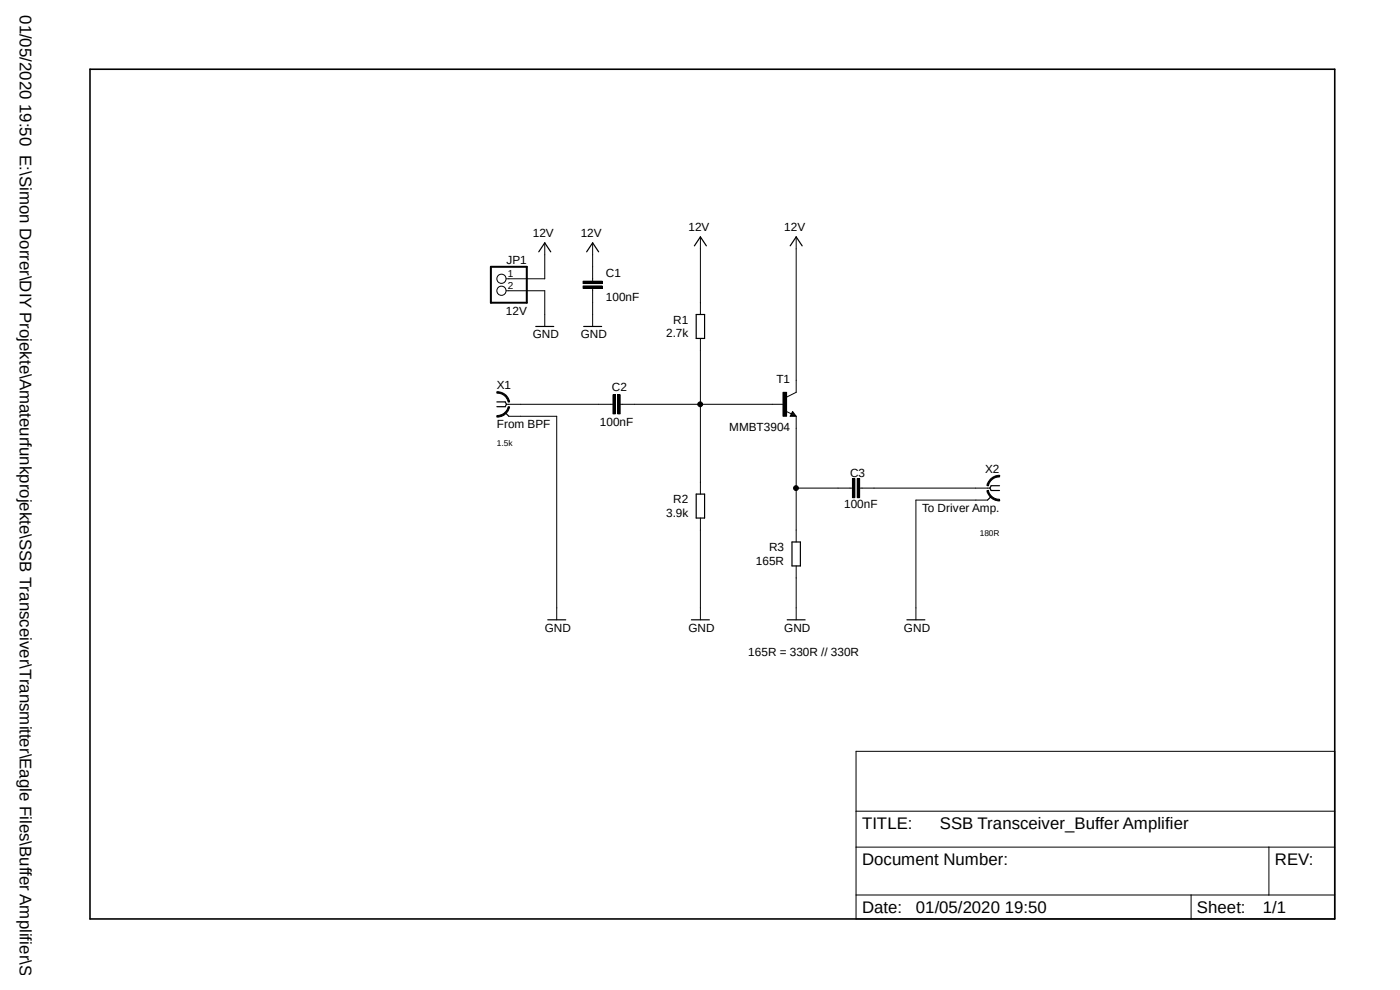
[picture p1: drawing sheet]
<svg xmlns="http://www.w3.org/2000/svg" width="297mm" height="210mm" viewBox="0 0 297 210" stroke-linecap="round" stroke-linejoin="round" font-family="sans-serif">
<path d="M18.5 14.4l265 181.1M283.5 14.4l-265 181.1" fill="none" stroke="#fff" stroke-width=".21"/>
<path d="M19.1 14.7h264.1v180.2h-264.1z" fill="none" stroke="#000" stroke-width=".34"/>
<g fill="none" stroke="#000" stroke-width=".21">
<path d="M115.6 51.5v7.6h-8.2M123.7 59.6h4.1v.6h-4.1zM125.7 51.5v8.1M148.6 50.2v16.5M168.9 50.2v33l-2 1M107.4 61.7h8.2v7.6M123.7 60.7h4.1v.5h-4.1zM125.7 61.2v8.1M148.6 71.8v33M105.4 88.2a2.46 2.46 0 0 0 2.4-1.9h.3a2.69 2.69 0 0 1-2.7 2.2zM105.4 83.1a2.64 2.64 0 0 1 2.7 2.2h-.3a2.35 2.35 0 0 0-2.4-1.9zM107.4 85.8h22.6"/>
<path d="M108 88.3h10.1v43.2M130 83.7h.6v4.1h-.6zM131.1 83.7h.5v4.1h-.5zM131.6 85.8h34.8M166.1 83.2h.8v5.1h-.8zM166.7 87.2l1.2 .6M168.1 87.3l.8 1h-1.3zM168.9 88.3v26.7M148.6 109.9v21.6M168.9 103.5h11.9M180.8 101.5h.6v4.1h-.6zM181.9 101.5h.5v4.1h-.5z"/>
<path d="M182.4 103.5h27.6M209.4 104.1l.3-.1a2.35 2.35 0 0 0 2.3 1.9l.1 .4a2.69 2.69 0 0 1-2.7-2.2zM209.5 106.1h-15.2v25.4M210.1 101.6a2.55 2.55 0 0 1 2-.8l-.1 .4a2.35 2.35 0 0 0-2.3 1.9l-.3-.1v-.3zM168.9 120.1v11.4M181.6 159.4h101.6v35.5h-101.6zM181.6 179.7h101.6M181.6 172.1h101.6M269.2 179.7v10.2M181.6 189.9h101.6M252.7 189.9v5"/>
<circle cx="106.4" cy="59.1" r=".98"/>
<circle cx="106.4" cy="61.7" r=".98"/>
<circle cx="148.5" cy="85.8" r=".51"/>
<circle cx="168.9" cy="103.5" r=".51"/>
</g>
<g fill="none" stroke="#000" stroke-width=".25">
<path d="M114.3 53.4l1.3-1.9 1.2 1.9M124.5 53.4l1.2-1.9 1.3 1.9M147.3 52.2l1.3-2 1.3 2M167.6 52.2l1.3-2 1.3 2M113.7 69.3h3.8M123.8 69.3h3.8M147.7 66.7h1.8v5.1h-1.8zM105.4 85.3h1.8l.2 .5-.2 .5h-1.8M107.2 87.5l.8 .8M168.1 87.8l.2 .3h-.4l.2-.6 .6 .7h-.8M147.7 104.8h1.8v5.1h-1.8zM168 115h1.8v5.1h-1.8z"/>
<path d="M210.3 105.3l-.8 .8M212 103h-1.7l-.3 .5 .3 .6h1.7M116.2 131.5h3.8M146.7 131.5h3.8M167 131.5h3.8M192.4 131.5h3.8"/>
</g>
<g fill="#000">
<path d="M123.7 59.6h4.1v.6h-4.1z" fill-rule="evenodd"/>
<path d="M123.7 60.7h4.1v.5h-4.1z" fill-rule="evenodd"/>
<path d="M105.4 88.2a2.46 2.46 0 0 0 2.4-1.9h.3a2.69 2.69 0 0 1-2.7 2.2z" fill-rule="evenodd"/>
<path d="M105.4 83.1a2.64 2.64 0 0 1 2.7 2.2h-.3a2.35 2.35 0 0 0-2.4-1.9z" fill-rule="evenodd"/>
<path d="M130 83.7h.6v4.1h-.6z" fill-rule="evenodd"/>
<path d="M131.1 83.7h.5v4.1h-.5z" fill-rule="evenodd"/>
<path d="M166.1 83.2h.8v5.1h-.8z" fill-rule="evenodd"/>
<path d="M180.8 101.5h.6v4.1h-.6z" fill-rule="evenodd"/>
<path d="M181.9 101.5h.5v4.1h-.5z" fill-rule="evenodd"/>
<path d="M209.4 104.1l.3-.1a2.35 2.35 0 0 0 2.3 1.9l.1 .4a2.69 2.69 0 0 1-2.7-2.2z" fill-rule="evenodd"/>
<path d="M210.1 101.6a2.55 2.55 0 0 1 2-.8l-.1 .4a2.35 2.35 0 0 0-2.3 1.9l-.3-.1v-.3z" fill-rule="evenodd"/>
<circle cx="148.5" cy="85.8" r=".51"/>
<circle cx="168.9" cy="103.5" r=".51"/>
</g>
<path d="M104.1 56.6h7.7v7.6h-7.7z" fill="none" stroke="#000" stroke-width=".42"/>
<g font-size="3.6">
<text x="4.2" y="3.2" transform="rotate(90 4.2 3.2)">01/05/2020 19:50 E:\Simon Dorrer\DIY Projekte\Amateurfunkprojekte\SSB Transceiver\Transmitter\Eagle Files\Buffer Amplifier\SSB</text>
<text x="182.9" y="175.9">TITLE:</text>
<text x="199.4" y="175.9">SSB Transceiver_Buffer Amplifier</text>
<text x="182.9" y="183.5">Document Number:</text>
<text x="270.5" y="183.5">REV:</text>
<text x="182.9" y="193.7">Date:</text>
<text x="194.3" y="193.7">01/05/2020 19:50</text>
<text x="253.9" y="193.7">Sheet:</text>
<text x="267.9" y="193.7">1/1</text>
</g>
<g font-size="2.5">
<text x="113" y="50.2">12V</text>
<text x="123.2" y="50.2">12V</text>
<text x="146.1" y="49">12V</text>
<text x="166.4" y="49">12V</text>
<text x="107.4" y="56">JP1</text>
<text x="128.5" y="58.8">C1</text>
<text x="128.5" y="63.8">100nF</text>
<text x="107.3" y="66.8">12V</text>
<text x="113" y="71.8">GND</text>
<text x="123.2" y="71.8">GND</text>
<text x="141.3" y="71.5">2.7k</text>
<text x="142.8" y="68.7">R1</text>
<text x="105.4" y="82.5">X1</text>
<text x="129.8" y="82.8">C2</text>
<text x="164.7" y="81.2">T1</text>
<text x="105.4" y="90.8">From BPF</text>
<text x="127.3" y="90.5">100nF</text>
<text x="154.7" y="91.4">MMBT3904</text>
<text x="180.3" y="101.1">C3</text>
<text x="209" y="100.2">X2</text>
<text x="142.8" y="106.8">R2</text>
<text x="179.1" y="107.7">100nF</text>
<text x="141.3" y="109.6">3.9k</text>
<text x="195.6" y="108.6">To Driver Amp.</text>
<text x="160.4" y="119.8">165R</text>
<text x="163.2" y="117">R3</text>
<text x="115.6" y="134">GND</text>
<text x="146.1" y="134">GND</text>
<text x="166.4" y="134">GND</text>
<text x="191.8" y="134">GND</text>
<text x="158.8" y="139.1">165R = 330R // 330R</text>
</g>
<g font-size="2.1">
<text x="107.7" y="58.8">1</text>
<text x="107.7" y="61.3">2</text>
</g>
<g font-size="1.8">
<text x="105.4" y="94.7">1.5k</text>
<text x="207.9" y="113.7">180R</text>
</g>
</svg>
